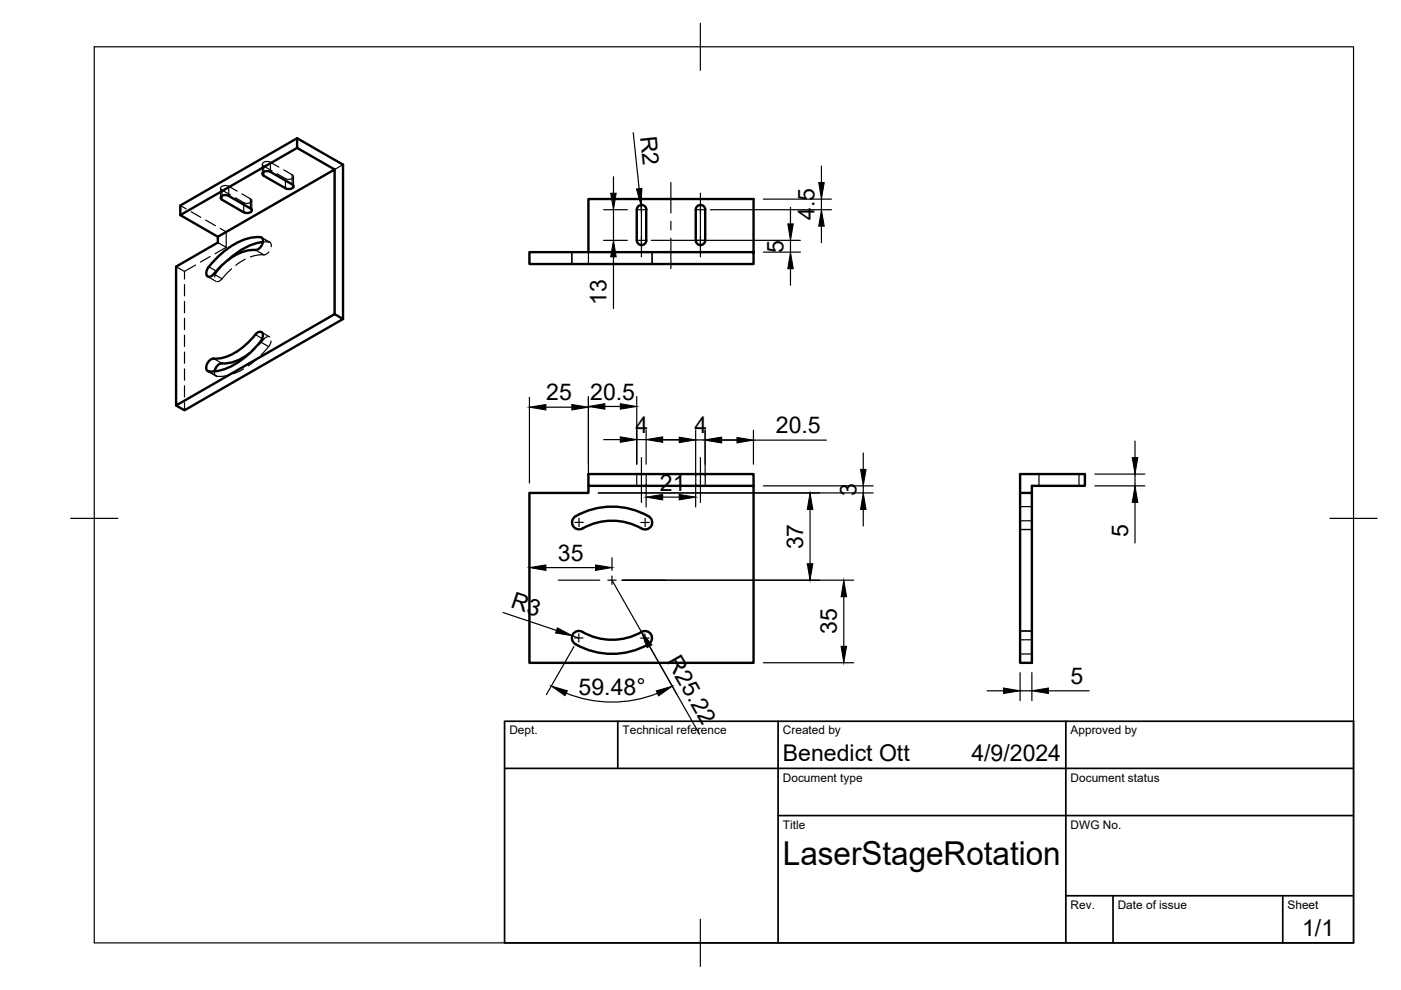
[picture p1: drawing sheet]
<svg xmlns="http://www.w3.org/2000/svg" width="297mm" height="210mm" viewBox="0 0 297 210" stroke-linecap="round" stroke-linejoin="round" font-family="sans-serif">
<!-- layer: Visible -->
<g fill="none" stroke="#000" stroke-width=".51">
<path d="M61.9 39.1l-4.6-2.7a1.2 1.2 0 0 0-1.7 .5l.3 .4 4.6 2.6a1.2 1.2 0 0 0 1.8-.4l-.3-.4M63 29.3v2.1l8 4.5M63 31.4l-24.8 14.2M37.3 56.5l8.9-5.1v-1.2l24.8-14.3v30.7l-33.7 19.4zM46.2 50.2l-8-4.6v-2l24.8-14.3 9.7 5.6v32.7M48.5 41.5l4.6 2.7M48.5 41.5a1.2 1.2 0 0 0-1.7 .4l.3 .4 4.6 2.7a1.2 1.2 0 0 0 1.7-.4l-.3-.4M55.2 50.3a1.14 1.14 0 0 1 .2 1.8 1.8 1.8 0 0 1-2.1 .9 13.2 13.2 0 0 0-8.3 5.4 .72 .72 0 0 1-.9 .2 .72 .72 0 0 1-.4-.8 3.5 3.5 0 0 1 1.4-2.2 14.3 14.3 0 0 1 9.3-5.3h.8M55.7 51.3a13.2 13.2 0 0 0-7.4 3.9M124.8 53.5v-11.3h35v11.3h-47.6v2.5h47.6v-2.5M135.3 43.7a.99 .99 0 0 1 1.1-.2 .99 .99 0 0 1 .6 1v6.5a1.01 1.01 0 0 1-1 1 1.01 1.01 0 0 1-1-1v-6.5zM147.8 43.7a1.01 1.01 0 0 1 1.1-.2 1.01 1.01 0 0 1 .6 1v6.5a1.01 1.01 0 0 1-1 1 1.01 1.01 0 0 1-1-1v-6.5z"/>
<path d="M47.1 77a1.93 1.93 0 0 0-1.6 1.7M53 74.9a8.8 8.8 0 0 1-5.9 2.1M54.1 70.9a12.7 12.7 0 0 1-8 5.1h-.8M54.1 70.9a.98 .98 0 0 1 1.5-.3 1.7 1.7 0 0 1-.4 1.9M55.2 72.5a16.2 16.2 0 0 1-9.2 6.2l-1.8 .1a1.15 1.15 0 0 1-.1-1.9 1.54 1.54 0 0 1 1.2-.9M71 66.6l1.7 1-33.6 19.4-1.8-1M124.8 103v1.5h-12.6v36h47.6v-37.5M124.8 100.5h35v2.5h-35zM137.5 109.5a1.5 1.5 0 0 1 .6 2 1.5 1.5 0 0 1-2.1 .6 12.9 12.9 0 0 0-12.9 .1 1.49 1.49 0 0 1-1.7-.9 1.49 1.49 0 0 1 .6-1.8 15.6 15.6 0 0 1 15.5 0M216.3 104.5h2.5v-1.5h11.2v-2.5h-13.7v40h2.5v-36M123.5 134a1.5 1.5 0 0 0-2.1 .5 1.5 1.5 0 0 0 .6 2.1 15.3 15.3 0 0 0 15.9-.3 1.49 1.49 0 0 0 0-2 1.49 1.49 0 0 0-1.9-.3 12.6 12.6 0 0 1-12.5 0"/>
</g>
<!-- layer: Hidden -->
<g fill="none" stroke="#000" stroke-width=".25">
<path d="M46.8 39.9v2M55.6 34.8v2.1M59.1 35.4l-1.8-1a1.1 1.1 0 0 0-1.7 .5l2.1 1.4M60.2 36l1.7 1.1a.5 .5 0 0 1 .3 .6 .5 .5 0 0 1-.6 .3l-.9-.1-2-1.1M62.2 37.5v2M66 38.8l-2.1 1.2M69.1 37l-2 1.2M72.7 34.9l-2.6 1.5M37.3 56.5l1.8 1M38.2 43.6l1.3 .7M39.1 57.5v1.7M40.5 44.9l2.1 1.2"/>
<path d="M41.5 56.2l-2.4 1.3M43.6 46.7l2.1 1.2M44 58.6l1.8 1.1M44.6 54.4l-2.1 1.2M46.2 51.4l1.8 1M46.7 48.4l1.3 .8M48 52.4l-2.4 1.4M48 49.2v3.2M48.3 55.2a7.7 7.7 0 0 0-2.7 3.4l-.1 .2M49.1 57l-2.4 2.5-.7 .2M50.3 40.5l-2.3-1.2a.9 .9 0 0 0-1.2 .7l2.1 1.3M50.5 47.7l-2.5 1.5"/>
<path d="M51.3 41.1l1.8 1a.52 .52 0 0 1 .2 .7 .52 .52 0 0 1-.6 .3l-.9-.1-1.9-1.1M52 55l-2 1.3M53.4 42.6v2M53.6 45.9l-2 1.2M55.4 50.3l1.8 1.1M55.7 51.3a1.99 1.99 0 0 1 1.6 .1l.2 .4v.5M56.7 44.1l-2 1.2M57 53.4l-.9 .6-1.4 .1-1.6 .4M59.8 42.3l-2 1.2M62.9 40.5l-2 1.3M121.2 53.5v2.5M121.3 53.5v2.5"/>
<path d="M124.8 53.5v2.5M138.2 53.5v2.5M138.3 53.5v2.5M39.1 60.3v2.4M39.1 63.9v2.4M39.1 67.5v2.4M39.1 71.1v2.4M39.1 74.6v2.4M39.1 78.2v2.4M44 78.7l1.8 1M45.5 78.8l.2 .9a4.7 4.7 0 0 0 2.7-.1M51.6 78.2l-2.1 1"/>
<path d="M54.1 73.9l-1.2 1M54.5 76.1l-1.9 1.5M55.4 70.4l1.8 1M57 71.4l-.5 .1-.4 .2-1.2 1.4M57.5 72.3l-.4 1-1.7 2M39.1 81.8v2.4M39.1 85.4v1.6M135 100.5v2.5M137 100.5v2.5M147.5 100.5v2.5M149.5 100.5v2.5M216.3 110.4h2.5"/>
<path d="M216.3 112.3h2.5M216.3 107.4h2.5M220.3 100.5v2.5M228.8 100.5v2.5M216.3 135.7h2.5M216.3 133.8h2.5M216.3 138.7h2.5"/>
</g>
<!-- layer: Visible Narrow -->
<path d="M55.9 36.4v.9M60.5 38.3v1.6M44.3 56.6l1.5 .9M47.1 41.5v.8M51.7 43.4v1.6M55.2 50.3l.4 .2M45.3 76l1.8 1M54.1 70.9l1.5 .9" fill="none" stroke="#000" stroke-width=".25"/>
<!-- layer: Hidden Narrow -->
<g fill="none" stroke="#000" stroke-width=".25">
<path d="M48.5 39.5v2M55.9 35.2v1.2M57.3 34.4v2M60.5 37.9v.4M61.9 37.1v2M45.3 58.1l1.8 1M45.8 57.5l.2 .1M47.1 40.3v1.2M51.7 43v.4M53.1 42.1v2.1M54.2 53l1.7 1M55.6 50.5l1.4 .8"/>
<path d="M44.2 78.8l1.8 1M55.2 72.5l1.8 1M55.6 71.8l.3 .2"/>
</g>
<!-- layer: TITLEBLOCK -->
<path d="M107 152.9h180v47h-180zM131 152.9v10M165 152.9v47M226 152.9v47M107 162.9h180M165 172.9h122M226 189.9h61M236 189.9v10M272 189.9v10" fill="none" stroke="#000" stroke-width=".36"/>
<!-- layer: Smart Centers -->
<g fill="none" stroke="#000" stroke-width=".25">
<path d="M142.2 38.7v6.5M135.1 44.5h1.8M135.1 51h1.8M136 41v13.5M142.2 46.9v1.8M142.2 50.5v6.5M147.6 44.5h1.8M147.6 51h1.8M148.5 41v13.5M136 97v9.5M148.5 97v9.5M121.9 110.8h1.8"/>
<path d="M122.8 109.9v1.7M135.9 110.8h1.8M136.8 109.9v1.8M118.4 123h8.7M121.8 135.3h1.8M122.7 134.4v1.8M128.9 123h1.7M129.8 122.1v1.8M132.4 123h8.7M135.8 135.3h1.8M136.7 134.4v1.8"/>
</g>
<!-- layer: FD_Dimensions -->
<g fill="none" stroke="#000" stroke-width=".25">
<path d="M130.1 37.5v3.5M134.3 28.1l1.2 11.9M174.2 35.2v3.5M128 44.5h5M128 51h5M130.1 44.5v6.5M130.1 54.5v10.9M135.9 43.5l.1 1M138.1 51h31.6M150.6 44.5h25.7M161.8 53.5h7.9M161.8 42.2h14.5"/>
<path d="M167.6 44v3.5M167.6 51v2.5M167.6 57v3.5M174.2 42.2v2.3M174.2 48v3.5M112.2 84.2v18.2M115.7 86.3h5.5M124.8 84.1v18.3M128 93.2h3.5M128.2 86.2h3.3M135 84.1v14.3M135 93.2h2"/>
<path d="M137 91.1v7.3M140.5 93.2h3.5M140.5 93.3h3.5M147.5 91.2v9.7M147.5 93.3h2M149.5 91.2v9.7M153 93.3h3.5M153 93.3h3.3M159.7 91.2v7.2M159.7 93.3h15.5M183 96v3.5M240.6 93.5v3.5"/>
<path d="M112.2 118.3v.1M126.9 104.5h58.2M129.8 118.3v2.6M137 102.6v4.9M140.5 105.4h3.5M147.5 102.6v4.9M161.8 103h23.3M171.7 108v11.5M183 103v1.5M183 108v3.5M232.1 103h10.6M232.1 100.5h10.6"/>
<path d="M240.6 100.5v2.5M240.6 106.5v8.6M106.7 129.9l11.3 3.8M115.7 120.3h10.6M121.3 134.8l1.4 .5M121.7 137.1l-5.9 10.2M129.8 123l6.2 11M131.8 123h49.2M137.7 137l10.6 18.7M178.9 126.5v10.5M120 147a25.9 25.9 0 0 0 19.4 0M161.8 140.5h19.2"/>
<path d="M209.3 146.5h3.5M216.3 142.6v6M216.3 146.5h2.5M218.8 142.6v6M222.3 146.5h8.6"/>
</g>
<g fill="#000" stroke="#000" stroke-width=".21">
<path d="M134.9 40.1l1.2-.2-.2 3.6zM173.6 38.7h1.2l-.6 3.5zM129.5 41h1.1l-.5 3.5zM130.1 51l.5 3.5h-1.1zM167 47.5h1.2l-.6 3.5zM167.6 53.5l.6 3.5h-1.2zM174.2 44.5l.6 3.5h-1.2zM112.2 86.3l3.5-.5v1.1zM121.2 85.8l3.6 .5-3.6 .6zM124.8 86.2l3.4-.6v1.2zM131.5 85.6l3.5 .6-3.5 .6zM131.5 92.6l3.5 .6-3.5 .6z"/>
<path d="M137 93.2l3.5-.6v1.2zM144 92.7l3.5 .6-3.5 .5zM149.5 93.3l3.5-.6v1.1zM149.5 93.3l3.5-.6v1.2zM156.3 92.7l3.4 .6-3.4 .6zM182.5 99.5h1.1l-.6 3.5zM240.1 97h1.1l-.6 3.5zM112.2 120.3l3.5-.5v1.1zM126.3 119.8l3.5 .5-3.5 .6zM137 105.4l3.5-.6v1.2zM144 104.8l3.5 .6-3.5 .6zM171.2 119.5h1.1l-.6 3.5z"/>
<path d="M171.7 104.5l.6 3.5h-1.1zM183 104.5l.6 3.5h-1.1zM240.6 103l.6 3.5h-1.1zM118.2 133.1l3.1 1.7-3.5-.6zM136 134l2.2 2.7-1 .6zM178.9 123l.6 3.5h-1.2zM178.3 137h1.2l-.6 3.5zM116.9 145.5l3.4 1-.5 1zM139.1 146.5l3.4-1-2.9 2zM212.8 145.9l3.5 .6-3.5 .5zM218.8 146.5l3.5-.6v1.1z"/>
</g>
<!-- layer: BORDER -->
<path d="M20 9.9h267v190h-267zM148.5 4.9v10M15 109.9h10M282 109.9h10M148.5 194.9v10" fill="none" stroke="#000" stroke-width=".25"/>
<text font-size="7" x="166" y="183.4">LaserStageRotation</text>
<g font-size="4.9">
<text x="135.7" y="29" transform="rotate(84 135.7 29)">R2</text>
<text x="172.7" y="46.7" transform="rotate(-90 172.7 46.7)">4.5</text>
<text x="166.1" y="53.6" transform="rotate(-90 166.1 53.6)">5</text>
<text x="128.6" y="64.6" transform="rotate(-90 128.6 64.6)">13</text>
<text x="115.8" y="84.9">25</text>
<text x="125.1" y="84.7">20.5</text>
<text x="134.7" y="91.8">4</text>
<text x="147.2" y="91.9">4</text>
<text x="164.5" y="91.9">20.5</text>
<text x="139.9" y="104">21</text>
<text x="181.6" y="105.1" transform="rotate(-90 181.6 105.1)">3</text>
<text x="239.2" y="113.9" transform="rotate(-90 239.2 113.9)">5</text>
<text x="118.3" y="118.9">35</text>
<text x="170.3" y="116.5" transform="rotate(-90 170.3 116.5)">37</text>
<text x="108.1" y="128.8" transform="rotate(19 108.1 128.8)">R3</text>
<text x="177.4" y="134.5" transform="rotate(-90 177.4 134.5)">35</text>
<text x="141.2" y="140.2" transform="rotate(60 141.2 140.2)">R25.22</text>
<text x="122.7" y="147.4">59.48°</text>
<text x="227" y="145">5</text>
<text x="166" y="161.4">Benedict Ott</text>
<text x="206" y="161.4">4/9/2024</text>
<text x="276.1" y="198.6">1/1</text>
</g>
<g font-size="2.5">
<text x="108" y="155.7">Dept.</text>
<text x="132" y="155.7">Technical reference</text>
<text x="166" y="155.7">Created by</text>
<text x="227" y="155.7">Approved by</text>
<text x="166" y="165.7">Document type</text>
<text x="227" y="165.7">Document status</text>
<text x="166" y="175.7">Title</text>
<text x="227" y="175.7">DWG No.</text>
<text x="227" y="192.7">Rev.</text>
<text x="237" y="192.7">Date of issue</text>
<text x="273" y="192.7">Sheet</text>
</g>
</svg>
